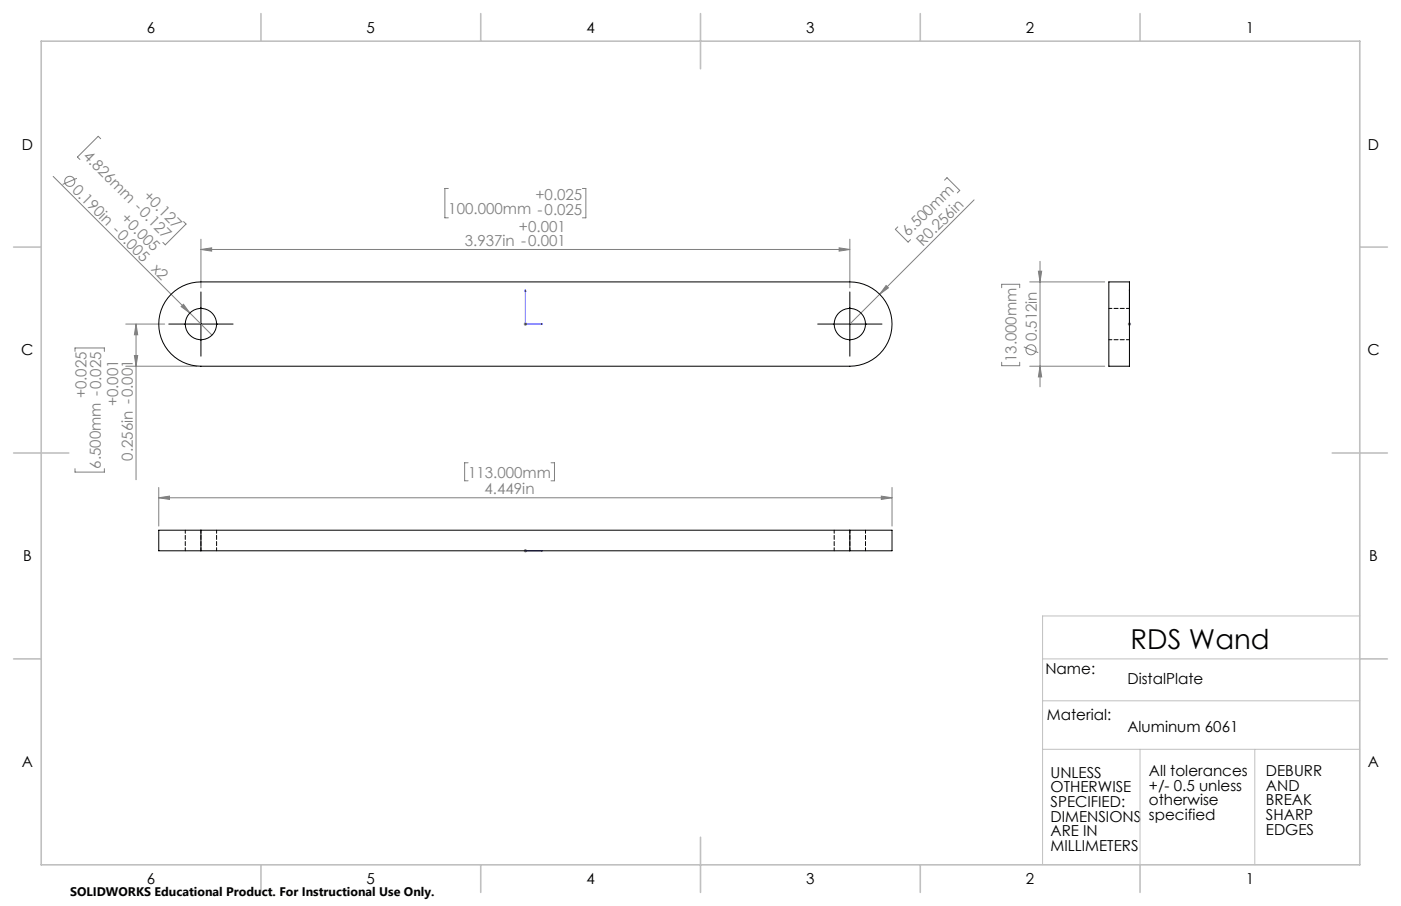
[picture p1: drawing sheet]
<svg xmlns="http://www.w3.org/2000/svg" width="432mm" height="279mm" viewBox="0 0 432 279" stroke-linecap="round" stroke-linejoin="round" font-family="sans-serif">
<g fill="none" stroke="#808080" stroke-width=".31">
<path d="M16.4 54.4l42.1 42.1M23.7 55l-4.4 1.9M31 42.8l-.7-.8-6.4 6.4 .7 .8M138.2 58.1h-1.1v9.1h1.1M179.5 58.1h1.1v9.1h-1.1M291.1 55.6l.8-.8 3.9 3.9-.7 .8M56.6 68.3l.7 .8-6.4 6.4-.7-.8M61.9 76.9l3.3-.5v1zM61.9 73.8v15M61.9 76.9h200M258.6 76.4l3.3 .5-3.3 .5zM261.9 73.8v15"/>
<path d="M276.7 70l-.7 .7 3.9 4 .7-.8M300.2 61.6l-38.3 38.3M38.8 99.9h12M41.9 99.9v48.1M41.9 99.9l.5 3.3h-1zM55.8 94.6l.7-.8 2 2.7zM58.5 96.5l6.8 6.9M161.4 99.9h1M161.6 99.6l.7 .7M161.9 99.4v1M162.3 99.6l-.7 .7M273.1 88.1l.7 .7-2.7 1.9z"/>
<path d="M308.7 88.7v-1h5.6v1M317.4 86.9h23.1M320 83.6h1.1l-.6 3.3zM320.5 80.6v38.7M347.6 99.9h1M347.8 99.6l.7 .7M348.1 99.4v1M348.5 99.6l-.7 .7M23.1 108.4v-1.1h9.1v1.1M38.8 112.9h21.9M41.4 109.6h1l-.5 3.3zM308.7 111.7v1.1h5.6v-1.1"/>
<path d="M315.5 107l4.5 1.7M317.4 112.9h23.1M320.5 112.9l.6 3.3h-1.1zM23.1 144.5v1.1h9.1v-1.1M48.9 150.3v11.9M48.9 153.5h226M48.9 153.5l3.3-.5v1zM144.3 142.7h-1.1v5.6h1.1M169.8 142.7h1.1v5.6h-1.1M271.6 153l3.3 .5-3.3 .5zM274.9 150.3v11.9M161.4 169.9h1"/>
<path d="M161.6 169.5l.7 .7M161.9 169.4v1M162.3 169.5l-.7 .7"/>
<circle cx="21.5" cy="55.9" r="1.56"/>
<circle cx="317.8" cy="107.9" r="1.56"/>
</g>
<path d="M161.9 89.3v10.6h5.3M161.9 89.3l.2 .6h-.3zM166.7 99.8l.5 .1-.5 .2zM348.1 99.8v.3zM348.1 89.3v.6zM348.1 99.9h.1M348.1 89.3v10.6M161.8 169.9h.3zM161.9 169.9h.1M161.9 169.9h5.3M166.7 169.9h.5z" fill="none" stroke="#00f" stroke-width=".31"/>
<path d="M52 99.9h19.8M61.9 90v19.8M252 99.9h19.8M261.9 90v19.8" fill="none" stroke="#000" stroke-width=".31"/>
<path d="M419.1 190h-97.8v76.7M321.3 203.2h97.8M321.3 216.1h97.8M321.3 231.1h97.8M351.4 231.1v35.6M386.7 231.1v35.6" fill="none" stroke="#c0c0c0" stroke-width=".31"/>
<g fill="none" stroke="#c0c0c0" stroke-width=".5">
<path d="M12.7 12.7h406.4v254h-406.4zM80.4 4.2v8.5M148.2 4.2v8.5M215.9 4.2v17M283.6 4.2v8.5M351.4 4.2v8.5M4.2 76.2h8.5M419.1 76.2h8.5M4.2 139.7h17M410.6 139.7h17M4.2 203.2h8.5M419.1 203.2h8.5"/>
<path d="M215.9 258.2v17M80.4 266.7v8.5M148.2 266.7v8.5M283.6 266.7v8.5M351.4 266.7v8.5"/>
</g>
<g fill="#00f">
<path d="M166.7 99.8l.5 .1-.5 .2zM161.9 89.3l.2 .6h-.3z"/>
<path d="M348.1 99.8v.3zM348.1 89.3v.6z"/>
<path d="M166.7 169.9h.5zM161.8 169.9h.3z"/>
</g>
<g fill="#808080">
<path d="M55.8 94.6l.7-.8 2 2.7z"/>
<path d="M273.1 88.1l.7 .7-2.7 1.9z"/>
<path d="M61.9 76.9l3.3-.5v1zM258.6 76.4l3.3 .5-3.3 .5zM48.9 153.5l3.3-.5v1zM271.6 153l3.3 .5-3.3 .5z"/>
<path d="M320.5 112.9l.6 3.3h-1.1zM320 83.6h1.1l-.6 3.3z"/>
<path d="M41.4 109.6h1l-.5 3.3zM41.9 99.9l.5 3.3h-1z"/>
</g>
<g fill="none" stroke="#000" stroke-width=".31">
<path d="M52.7 90.7a13 13 0 0 1 9.2-3.8h200a13 13 0 0 1 13 13 13 13 0 0 1-13 13h-200a13 13 0 0 1-12-8 13 13 0 0 1 2.8-14.2zM341.8 86.9h6.3v26h-6.3zM61.9 163.5h-13v6.4h13M61.9 163.5v6.4M61.9 163.5h200M61.9 169.9h200M261.9 163.5h13v6.4h-13M261.9 163.5v6.4"/>
<circle cx="61.9" cy="99.9" r="4.8"/>
<circle cx="261.9" cy="99.9" r="4.8"/>
</g>
<path d="M348.1 95.1h-6.3M341.8 104.8h6.3M57.1 163.5v6.4M61.9 163.5v6.4M66.8 169.9v-6.4M257.1 163.5v6.4M261.9 163.5v6.4M266.8 169.9v-6.4" fill="none" stroke="#000" stroke-width=".31" stroke-dasharray="1.3 .6" stroke-dashoffset=".3"/>
<text font-size="8.5" x="348.5" y="200.2">RDS Wand</text>
<g font-size="4.7">
<text x="45.3" y="10.1">6</text>
<text x="113" y="10.1">5</text>
<text x="180.7" y="10.1">4</text>
<text x="248.5" y="10.1">3</text>
<text x="316.2" y="10.1">2</text>
<text x="383.9" y="10.1">1</text>
<text x="6.7" y="46.1">D</text>
<text x="421.6" y="46.1">D</text>
<text x="6.6" y="109.6">C</text>
<text x="421.5" y="109.6">C</text>
<text x="7.1" y="173.1">B</text>
<text x="422" y="173.1">B</text>
<text x="322.2" y="207.7">Name:</text>
<text x="347.5" y="211.1">DistalPlate</text>
<text x="322.7" y="221.9">Material:</text>
<text x="347.5" y="225.9">Aluminum 6061</text>
<text x="6.7" y="236.6">A</text>
<text x="323.8" y="239.8">UNLESS</text>
<text x="354.1" y="239.3">All tolerances</text>
<text x="390.2" y="239.4">DEBURR</text>
<text x="421.6" y="236.6">A</text>
<text x="323.8" y="244.3">OTHERWISE</text>
<text x="354.1" y="243.9">+/- 0.5 unless</text>
<text x="390.2" y="243.9">AND</text>
<text x="323.8" y="248.8">SPECIFIED:</text>
<text x="354.1" y="248.4">otherwise</text>
<text x="390.2" y="248.4">BREAK</text>
<text x="323.8" y="253.4">DIMENSIONS</text>
<text x="323.8" y="257.9">ARE IN</text>
<text x="354.1" y="252.9">specified</text>
<text x="390.2" y="252.9">SHARP</text>
<text x="390.2" y="257.5">EDGES</text>
<text x="323.8" y="262.4">MILLIMETERS</text>
<text x="45.3" y="272.6">6</text>
<text x="113" y="272.6">5</text>
<text x="180.7" y="272.6">4</text>
<text x="248.5" y="272.6">3</text>
<text x="316.2" y="272.6">2</text>
<text x="383.9" y="272.6">1</text>
</g>
<g font-size="4.7" fill="#808080">
<text x="25.4" y="48.4" transform="rotate(45 25.4 48.4)">4.826mm -0.127</text>
<text x="22.1" y="59" transform="rotate(45 22.1 59)">0.190in -0.005</text>
<text x="43.9" y="60.6" transform="rotate(45 43.9 60.6)">+0.127</text>
<text x="165" y="61.6">+0.025</text>
<text x="37.1" y="67.6" transform="rotate(45 37.1 67.6)">+0.005</text>
<text x="138.2" y="66.1">100.000mm -0.025</text>
<text x="160" y="71.4">+0.001</text>
<text x="143.3" y="75.9">3.937in -0.001</text>
<text x="279.9" y="73.2" transform="rotate(-45 279.9 73.2)">6.500mm</text>
<text x="284.4" y="76.1" transform="rotate(-45 284.4 76.1)">R0.256in</text>
<text x="46.5" y="83.3" transform="rotate(45 46.5 83.3)">x2</text>
<text x="319.5" y="105.3" transform="rotate(-90 319.5 105.3)">0.512in</text>
<text x="313.3" y="111.7" transform="rotate(-90 313.3 111.7)">13.000mm</text>
<text x="26.6" y="122.8" transform="rotate(-90 26.6 122.8)">+0.025</text>
<text x="36.4" y="125.3" transform="rotate(-90 36.4 125.3)">+0.001</text>
<text x="40.9" y="142" transform="rotate(-90 40.9 142)">0.256in -0.001</text>
<text x="31.1" y="144.5" transform="rotate(-90 31.1 144.5)">6.500mm -0.025</text>
<text x="144.3" y="147.3">113.000mm</text>
<text x="149.3" y="152.5">4.449in</text>
</g>
<text font-size="3.8" x="21.6" y="276.3">SOLIDWORKS Educational Product. For Instructional Use Only.</text>
</svg>
